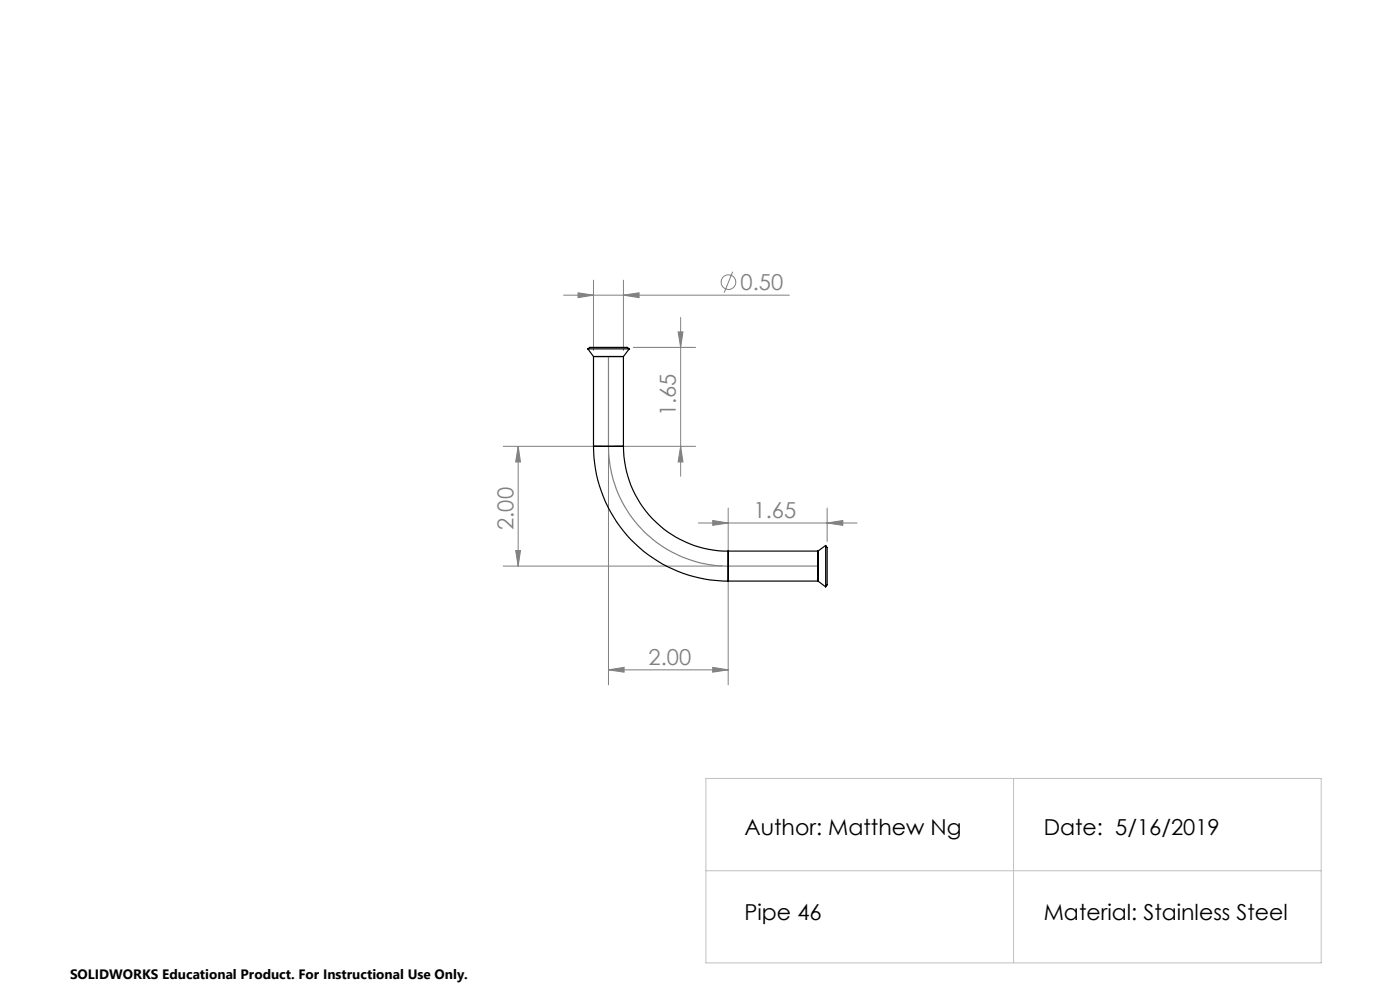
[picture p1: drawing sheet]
<svg xmlns="http://www.w3.org/2000/svg" width="297mm" height="210mm" viewBox="0 0 297 210" stroke-linecap="round" stroke-linejoin="round" font-family="sans-serif">
<g fill="none" stroke="#808080" stroke-width=".21">
<path d="M125.9 59.4v15M132.3 59.4v15M155.4 57.6l-1.8 4.5M119.6 62.6h47.9M122.6 62.1l3.3 .5-3.3 .5zM132.3 62.6l3.3-.5v1zM134.3 73.7h13.3M143.9 70.4h1l-.5 3.3zM144.4 67.3v33.7M106.8 94.7h21M109.9 94.7v25.4M109.9 94.7l.5 3.3h-1z"/>
<path d="M129.1 95.9v49.4M130.4 94.7h17.2M144.4 94.7l.5 3.3h-1zM109.4 116.8h1l-.5 3.3zM148.1 110.9h33.7M151.2 110.4l3.3 .5-3.3 .5zM154.5 107.8v11M175.5 110.9l3.3-.5v1zM175.5 107.8v7.1M106.8 120.1h46.4M154.5 121.3v24M129.1 142.1l3.3-.5v1z"/>
<path d="M129.1 142.1h25.4M151.2 141.6l3.3 .5-3.3 .5z"/>
<circle cx="154.6" cy="59.8" r="1.55"/>
</g>
<path d="M129.1 75.6v19.1a25.4 25.4 0 0 0 25.4 25.4h19" fill="none" stroke="#808080" stroke-width=".25"/>
<path d="M149.8 165.1h130.5v39.1h-130.5zM215 165.1v39.1M149.8 184.7h130.5" fill="none" stroke="#c0c0c0" stroke-width=".21"/>
<g fill="#808080">
<path d="M151.2 110.4l3.3 .5-3.3 .5zM175.5 110.9l3.3-.5v1zM129.1 142.1l3.3-.5v1zM151.2 141.6l3.3 .5-3.3 .5zM122.6 62.1l3.3 .5-3.3 .5zM132.3 62.6l3.3-.5v1z"/>
<path d="M144.4 94.7l.5 3.3h-1zM143.9 70.4h1l-.5 3.3z"/>
<path d="M109.4 116.8h1l-.5 3.3zM109.9 94.7l.5 3.3h-1z"/>
</g>
<g fill="none" stroke="#000" stroke-width=".25">
<path d="M124.7 74h8.8M124.7 74l.4-.3h6.8a1.81 1.81 0 0 1 1.6 .3M124.7 74l1.2 1.6M125.9 75.6h6.4M125.9 75.6v19.1M132.3 75.6v19.1M133.5 74l-1.2 1.6M125.9 94.7a28.5 28.5 0 0 0 28.6 28.6M125.9 94.7h6.4M132.3 94.7a22.2 22.2 0 0 0 22.2 22.2M154.5 116.9v6.4M154.5 116.9h19"/>
<path d="M173.5 116.9v6.4M175.2 115.7v8.8M175.2 115.7l.3 .4v6.8a1.81 1.81 0 0 1-.3 1.6M175.2 115.7l-1.7 1.2M154.5 123.3h19M173.5 123.3l1.7 1.2"/>
</g>
<g font-size="4.7" fill="#808080">
<text x="157.1" y="61.5">0.50</text>
<text x="143.4" y="88.2" transform="rotate(-90 143.4 88.2)">1.65</text>
<text x="108.9" y="112.4" transform="rotate(-90 108.9 112.4)">2.00</text>
<text x="159.9" y="109.9">1.65</text>
<text x="137.6" y="141.1">2.00</text>
</g>
<g font-size="4.7">
<text x="157.9" y="177.1">Author: Matthew Ng</text>
<text x="221.4" y="177.1">Date: 5/16/2019</text>
<text x="157.9" y="195.2">Pipe 46</text>
<text x="221.4" y="195.2">Material: Stainless Steel</text>
</g>
<text font-size="2.9" x="14.9" y="207.6">SOLIDWORKS Educational Product. For Instructional Use Only.</text>
</svg>
